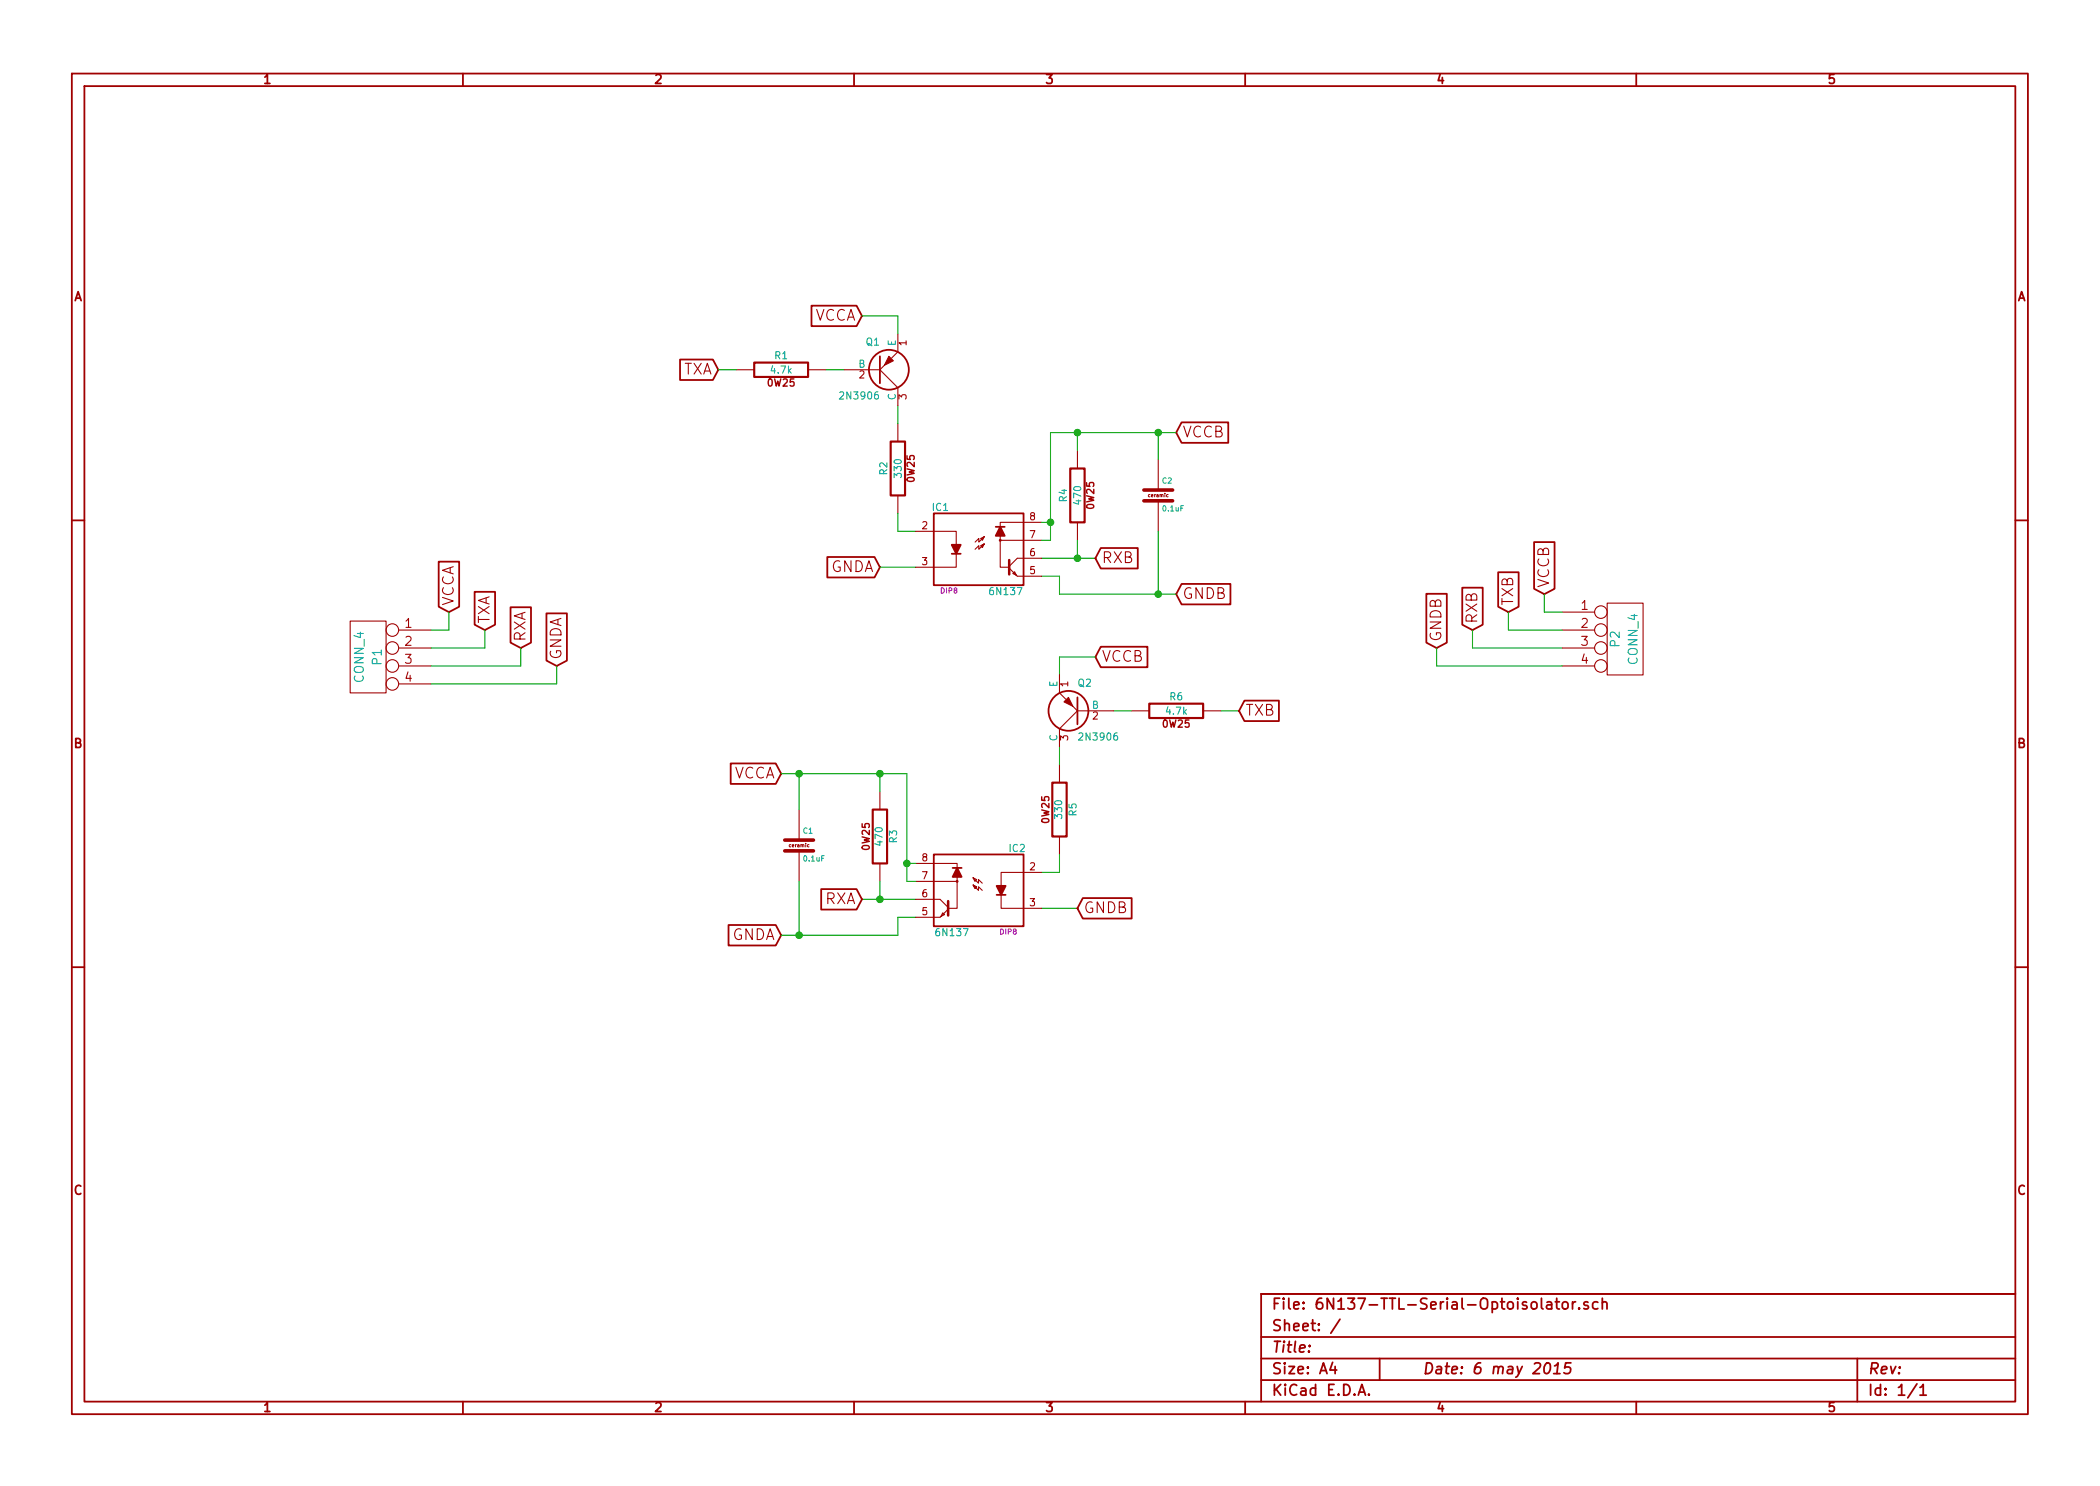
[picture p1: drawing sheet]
<svg xmlns="http://www.w3.org/2000/svg" width="297mm" height="210mm" viewBox="0 0 297 210" stroke-linecap="round" stroke-linejoin="round" font-family="sans-serif">
<g fill="none" stroke="#a00000" stroke-width=".25">
<path d="M10.2 10.4h276.6v189.7h-276.6zM11.9 12.2h273.2v186.1h-273.2zM65.5 10.4v1.8M120.8 10.4v1.8M176.1 10.4v1.8M231.4 10.4v1.8M96.2 50.9h4.6l.8 1.4-.8 1.5h-4.6zM114.8 43.3h6.4l.7 1.4-.7 1.4h-6.4zM167.1 59.8h6.6v2.9h-6.6l-.7-1.5zM10.2 73.6h1.7M62.1 79.5h2.8v6.3l-1.4 .8-1.4-.8zM117 78.8h6.7l.8 1.5-.8 1.4h-6.7z"/>
<path d="M132.1 72.6h12.7v10.2h-12.7zM134.6 78.4h1.3M140.8 74.5h1.3M155.7 77.5h5.2v2.9h-5.2l-.8-1.4zM217 76.7h2.9v6.6l-1.5 .8-1.4-.8zM285.1 73.6h1.7M67.1 83.7h2.9v4.7l-1.4 .7-1.5-.7zM72.2 85.9h2.9v5l-1.4 .8-1.5-.8zM77.3 86.8h2.9v6.7l-1.5 .7-1.4-.7zM155.7 91.5h6.6v2.9h-6.6l-.8-1.4zM167.1 82.6h6.9v2.9h-6.9l-.7-1.4zM176 99.1h4.9v2.9h-4.9l-.7-1.4z"/>
<path d="M201.8 84h2.8v6.9l-1.4 .8-1.4-.8zM206.8 83.2h2.9v5.2l-1.4 .7-1.5-.7zM211.9 81h2.9v4.8l-1.4 .8-1.5-.8zM103.4 108h6.3l.8 1.5-.8 1.4h-6.3zM10.2 136.8h1.7M103 130.9h6.7l.8 1.4-.8 1.5h-6.7zM116.2 125.8h5l.7 1.4-.7 1.5h-5zM132.1 120.9h12.7v10.2h-12.7zM134.7 122.8h1.3M141 126.6h1.2M153.2 127.1h6.9v2.9h-6.9l-.8-1.5zM285.1 136.8h1.7"/>
<path d="M65.5 198.3v1.8M120.8 198.3v1.8M176.1 198.3v1.8M178.4 189.2h106.7M178.4 195.3h106.7M178.4 192.2h106.7M185.2 190.4h.1l-.1 .1v-.1v.1M188.5 192.8l-.4 1h1M188.8 193.3v1.1M189.5 186.7l-1.3 1.9M192.1 197.4l.5-1.5 .5 1.5M192.3 197h.7"/>
<path d="M193.6 197.3h.1l-.1 .1-.1-.1h.1v.1M195.1 192.2v3.1M218 183.7v1.3l.3 .2M218.6 193a.35 .35 0 0 1 .4-.2 .35 .35 0 0 1 .3 .3 .87 .87 0 0 1-.6 1.3l-.2-.1a1.14 1.14 0 0 1 .1-1.3zM218.8 184.3l.2-.1 .4 .1 .1 .9M219.5 184.6h-.5a.3 .3 0 0 0-.3 .3 .3 .3 0 0 0 .3 .3l.5-.1M219.8 194.4h.8M219.9 193.3l.5-.5-.2 1.6M220 184.2h.6M220.2 183.7v1.3l.1 .1 .3 .1M221.1 184.3a.42 .42 0 0 1 .4-.1 .42 .42 0 0 1 .3 .3v.4a.43 .43 0 0 1-.4 .3 .43 .43 0 0 1-.4-.3zM222.2 192.8h-.7l-.2 .8 .2-.2 .5 .1 .2 .2-.2 .5a.62 .62 0 0 1-.8 0"/>
<path d="M222.4 184.2v1M222.9 184.2l-.3 .1-.2 .2M223.4 185.1v.1l-.1-.1h.1v.1M224.6 184.3l-.3-.1-.3 .2 .1 .2 .5 .2 .1 .1-.1 .2-.1 .1-.5-.1M226 184.3a.48 .48 0 0 0-.7 0v.6a.48 .48 0 0 0 .7 .2M226.6 184.3a.38 .38 0 0 1 .7 .1v.8M226.6 183.7v1.5M231.4 198.3v1.8M262.7 192.2v6.1M271.1 195.8l-1.3 2M271.6 196.3l.4-.4v1.5M271.6 197.4h.9"/>
<path d="M285.1 183.1h-106.7v15.2"/>
<circle cx="125.7" cy="52.3" r="2.82"/>
<circle cx="151.1" cy="100.6" r="2.82"/>
</g>
<path d="M106.7 51.3h7.6v2h-7.6zM126 62.5h2v7.6h-2zM151.4 66.3h2v7.6h-2zM162.6 99.6h7.6v2h-7.6zM123.4 114.5h2.1v7.7h-2.1zM148.8 110.7h2.1v7.7h-2.1z" fill="none" stroke="#a00000" stroke-width=".3"/>
<g fill="none" stroke="#a00000" stroke-width=".15">
<path d="M104.1 52.3h2.6M114.3 52.3h2.5M119.4 52.3h5.1M124.5 52.3l2.5 2.6v2.5M125.1 51.7l-.6 .6M127 47.2v2.6l-.9 .9M127 59.9v2.6M127 70.1v2.5M129.5 75.2h5.8v1.9M135.3 78.4v1.9h-5.8M138.7 76.2l.5-.3-.2 .5zM139.2 75.9l-.7 .8v-.5l-.6 .5"/>
<path d="M139.2 77l-.2 .5-.3-.3 .5-.2-.7 .7v-.5l-.6 .5M141.5 75.8v4.5h1.2M141.5 76.4h5.8M147.3 73.9h-5.8v.6M147.3 79h-3.4l-1.2 1.1M152.4 63.7v2.6M152.4 73.9v2.5M163.8 65v4.3M163.8 70.9v4.3M49.5 87.9h5.1v10.1h-5.1zM56.4 89.1h4.6M56.4 91.7h4.6"/>
<path d="M56.4 94.2h4.6M56.4 96.8h4.6M142.7 80.4l1.2 1.1h3.4M143.3 81.1l.2-.2 .3 .5zM149.9 95.5v2.5l.8 .9M151.8 99.9l.6 .7M221 89.1h4.6M221 91.7h4.6M221 94.2h4.6M221 86.6h4.6M227.3 85.3h5.1v10.2h-5.1zM113 114.5v4.4"/>
<path d="M124.5 112v2.5M149.9 108.2v2.5M149.9 118.4v2.5M152.4 100.6h5.1M152.4 100.6l-2.5 2.5v2.6M160 100.6h2.6M170.2 100.6h2.5M113 120.4v4.3M124.5 122.2v2.5M129.5 122.2h5.9v.6M129.5 127.2h3.5l1.1 1.2M129.5 124.7h5.9"/>
<path d="M133.3 129.2l.3 .2-.5 .3zM134.1 128.6l-1.1 1.2h-3.5M135.4 124.1v4.4h-1.3M137.6 124.2l.8 .8v-.5l.5 .5M137.6 124.2l.6 .3-.3 .2zM137.6 125.2l.3 .5 .3-.2-.6-.3 .8 .8v-.5l.5 .5M141.6 126.6v1.9h5.7M147.3 123.4h-5.7v1.9"/>
<circle cx="141.5" cy="76.4" r=".13"/>
<circle cx="55.5" cy="89.1" r=".89"/>
<circle cx="55.5" cy="94.2" r=".89"/>
<circle cx="55.5" cy="96.8" r=".89"/>
<circle cx="55.5" cy="91.7" r=".89"/>
<circle cx="226.4" cy="89.1" r=".89"/>
<circle cx="226.4" cy="91.7" r=".89"/>
<circle cx="226.4" cy="86.6" r=".89"/>
<circle cx="226.4" cy="94.2" r=".89"/>
<circle cx="135.4" cy="124.7" r=".13"/>
</g>
<g fill="none" stroke="#00a000" stroke-width=".15">
<path d="M101.6 52.3h2.5M116.8 52.3h2.6M121.9 44.7h5.1v2.5M127 57.4v2.5M127 72.6v2.6h2.5M147.3 79h7.6M147.3 73.9h1.3M152.4 61.2v2.5M152.4 76.4v2.6M163.8 61.2v3.8M163.8 75.2v8.9M166.4 61.2h-17.8v15.2h-1.3"/>
<path d="M63.5 86.6v2.5h-2.5M68.6 89.1v2.6h-7.6M73.7 91.7v2.5h-12.7M78.7 94.2v2.6h-17.7M124.5 80.3h5M147.3 81.5h2.6v2.6h16.5M154.9 93h-5v2.5M203.2 91.7v2.5h17.8M208.3 89.1v2.6h12.7M213.4 86.6v2.5h7.6M218.4 84.1v2.5h2.6M110.5 109.5h17.8v15.2h1.2"/>
<path d="M113 109.5v5M124.5 109.5v2.5M149.9 105.7v2.5M157.5 100.6h2.5M172.7 100.6h2.6M113 124.7v7.6M121.9 127.2h7.6M124.5 124.7v2.5M128.3 122.2h1.2M129.5 129.8h-2.5v2.5h-16.5M147.3 128.5h5.1M149.9 120.9v2.5h-2.6"/>
</g>
<g fill="#a00000" stroke="#a00000" stroke-width=".25">
<path d="M124.5 50.4v3.8z"/>
<path d="M152.4 98.7v3.8z"/>
<path d="M134.6 77.1h1.3l-.6 1.3z"/>
<path d="M141.5 74.5l.6 1.3h-1.3z"/>
<path d="M141 125.3h1.2l-.6 1.3z"/>
<path d="M135.4 122.8l.6 1.3h-1.3z"/>
</g>
<g fill="#a00000" stroke="#a00000" stroke-width=".15">
<path d="M125.7 50.4l.7 .6-1.3 .7z"/>
<path d="M150.5 99.3l.6-.6 .7 1.2z"/>
</g>
<path d="M142.7 79.2v2.1M134.1 127.5v2" fill="none" stroke="#a00000" stroke-width=".36"/>
<g fill="#00a000" stroke="#00a000" stroke-width=".25">
<circle cx="152.4" cy="79" r=".41"/>
<circle cx="152.4" cy="61.2" r=".41"/>
<circle cx="148.6" cy="73.9" r=".41"/>
<circle cx="124.5" cy="127.2" r=".41"/>
<circle cx="124.5" cy="109.5" r=".41"/>
<circle cx="128.3" cy="122.2" r=".41"/>
<circle cx="113" cy="109.5" r=".41"/>
<circle cx="113" cy="132.3" r=".41"/>
<circle cx="163.8" cy="61.2" r=".41"/>
<circle cx="163.8" cy="84.1" r=".41"/>
</g>
<path d="M165.2 70l-.2 .1v.2h.2M114.4 119.5l-.2 .1v.2h.2" fill="none" stroke="#a00000" stroke-width=".14"/>
<path d="M161.8 70.9h4.1M161.8 69.3h4.1M111 118.9h4.1M111 120.4h4.1" fill="none" stroke="#a00000" stroke-width=".51"/>
<g font-size="2.1" fill="#a00000">
<text x="115" y="45.5">VCCA</text>
<text x="96.4" y="53.1">TXA</text>
<text x="167.3" y="62">VCCB</text>
<text x="117.3" y="81">GNDA</text>
<text x="155.9" y="79.8">RXB</text>
<text x="219.2" y="83.2" transform="rotate(-90 219.2 83.2)">VCCB</text>
<text x="64.3" y="85.7" transform="rotate(-90 64.3 85.7)">VCCA</text>
<text x="69.3" y="88.2" transform="rotate(-90 69.3 88.2)">TXA</text>
<text x="167.3" y="84.8">GNDB</text>
<text x="209" y="88.2" transform="rotate(-90 209 88.2)">RXB</text>
<text x="214.1" y="85.7" transform="rotate(-90 214.1 85.7)">TXB</text>
<text x="74.4" y="90.8" transform="rotate(-90 74.4 90.8)">RXA</text>
<text x="79.5" y="93.3" transform="rotate(-90 79.5 93.3)">GNDA</text>
<text x="155.9" y="93.7">VCCB</text>
<text x="204" y="90.8" transform="rotate(-90 204 90.8)">GNDB</text>
<text x="176.2" y="101.3">TXB</text>
<text x="103.6" y="110.2">VCCA</text>
<text x="116.5" y="128">RXA</text>
<text x="153.3" y="129.3">GNDB</text>
<text x="103.3" y="133.1">GNDA</text>
<text x="179.9" y="185.4">File: 6N137-TTL-Serial-Optoisolator.sch</text>
<text x="179.9" y="191.5">Title:</text>
<text x="179.9" y="188.4">Sheet: /</text>
<text x="179.9" y="197.6">KiCad E.D.A.</text>
<text x="179.9" y="194.5">Size: A4</text>
<text x="201.2" y="194.5">Date: 6 may 2015</text>
<text x="264.2" y="194.5">Rev:</text>
<text x="264.2" y="197.6">Id: 1/1</text>
</g>
<g font-size="1.8" fill="#a00000">
<text x="37.3" y="11.9">1</text>
<text x="92.7" y="11.9">2</text>
<text x="148" y="11.9">3</text>
<text x="203.3" y="11.9">4</text>
<text x="258.6" y="11.9">5</text>
<text x="10.4" y="42.7">A</text>
<text x="285.3" y="42.7">A</text>
<text x="57.3" y="88.9">1</text>
<text x="223.7" y="86.4">1</text>
<text x="223.7" y="88.9">2</text>
<text x="57.3" y="91.4">2</text>
<text x="57.3" y="94">3</text>
<text x="223.7" y="91.4">3</text>
<text x="223.7" y="94">4</text>
<text x="57.3" y="96.5">4</text>
<text x="10.4" y="105.9">B</text>
<text x="285.3" y="105.9">B</text>
<text x="10.4" y="169.1">C</text>
<text x="285.3" y="169.1">C</text>
<text x="37.3" y="199.8">1</text>
<text x="92.7" y="199.8">2</text>
<text x="148" y="199.8">3</text>
<text x="203.3" y="199.8">4</text>
<text x="258.6" y="199.8">5</text>
</g>
<g font-size="1.8" fill="#00a0a0">
<text x="54.1" y="94" transform="rotate(-90 54.1 94)">P1</text>
<text x="229.2" y="91.5" transform="rotate(-90 229.2 91.5)">P2</text>
<text x="231.7" y="94" transform="rotate(-90 231.7 94)">CONN_4</text>
<text x="51.5" y="96.5" transform="rotate(-90 51.5 96.5)">CONN_4</text>
</g>
<g font-size="1.4" fill="#00a0a0">
<text x="109.1" y="52.9">4.7k</text>
<text x="109.6" y="50.9">R1</text>
<text x="121.4" y="52.1">B</text>
<text x="122.5" y="48.9">Q1</text>
<text x="126.7" y="49" transform="rotate(-90 126.7 49)">E</text>
<text x="119" y="56.6">2N3906</text>
<text x="126.7" y="56.6" transform="rotate(-90 126.7 56.6)">C</text>
<text x="125.6" y="67.2" transform="rotate(-90 125.6 67.2)">R2</text>
<text x="127.6" y="67.5" transform="rotate(-90 127.6 67.5)">330</text>
<text x="151" y="71" transform="rotate(-90 151 71)">R4</text>
<text x="153" y="71.3" transform="rotate(-90 153 71.3)">470</text>
<text x="131.9" y="72.3">IC1</text>
<text x="140.2" y="84.2">6N137</text>
<text x="149.6" y="97.2" transform="rotate(-90 149.6 97.2)">E</text>
<text x="152.5" y="97.2">Q2</text>
<text x="154.4" y="100.3">B</text>
<text x="165" y="101.2">4.7k</text>
<text x="165.5" y="99.1">R6</text>
<text x="149.6" y="104.9" transform="rotate(-90 149.6 104.9)">C</text>
<text x="152.9" y="104.8">2N3906</text>
<text x="124.9" y="119.5" transform="rotate(-90 124.9 119.5)">470</text>
<text x="126.9" y="119.2" transform="rotate(-90 126.9 119.2)">R3</text>
<text x="150.3" y="115.7" transform="rotate(-90 150.3 115.7)">330</text>
<text x="152.3" y="115.4" transform="rotate(-90 152.3 115.4)">R5</text>
<text x="142.7" y="120.6">IC2</text>
<text x="132.5" y="132.5">6N137</text>
</g>
<g font-size="1.4" fill="#a00000">
<text x="121.5" y="53.6">2</text>
<text x="128.3" y="48.9" transform="rotate(-90 128.3 48.9)">1</text>
<text x="108.6" y="54.7">0W25</text>
<text x="128.3" y="56.5" transform="rotate(-90 128.3 56.5)">3</text>
<text x="129.4" y="68.1" transform="rotate(-90 129.4 68.1)">0W25</text>
<text x="154.8" y="72" transform="rotate(-90 154.8 72)">0W25</text>
<text x="130.4" y="74.9">2</text>
<text x="145.7" y="76.2">7</text>
<text x="145.7" y="73.7">8</text>
<text x="130.4" y="80">3</text>
<text x="145.7" y="81.3">5</text>
<text x="145.7" y="78.7">6</text>
<text x="151.1" y="97.1" transform="rotate(-90 151.1 97.1)">1</text>
<text x="154.6" y="101.8">2</text>
<text x="151.1" y="104.8" transform="rotate(-90 151.1 104.8)">3</text>
<text x="164.5" y="103">0W25</text>
<text x="148.5" y="116.4" transform="rotate(-90 148.5 116.4)">0W25</text>
<text x="123.1" y="120.2" transform="rotate(-90 123.1 120.2)">0W25</text>
<text x="130.4" y="124.5">7</text>
<text x="130.4" y="121.9">8</text>
<text x="145.7" y="123.2">2</text>
<text x="130.4" y="129.5">5</text>
<text x="130.4" y="127">6</text>
<text x="145.7" y="128.3">3</text>
</g>
<g font-size="1.1" fill="#00a0a0">
<text x="164.4" y="68.4">C2</text>
<text x="164.5" y="72.4">0.1uF</text>
<text x="113.6" y="118">C1</text>
<text x="113.7" y="121.9">0.1uF</text>
</g>
<g font-size="1" fill="#a000a0">
<text x="133.1" y="84">DIP8</text>
<text x="141.5" y="132.3">DIP8</text>
</g>
<g font-size=".7" fill="#a00000">
<text x="162.5" y="70.4">ceramic</text>
<text x="111.7" y="119.9">ceramic</text>
</g>
</svg>
